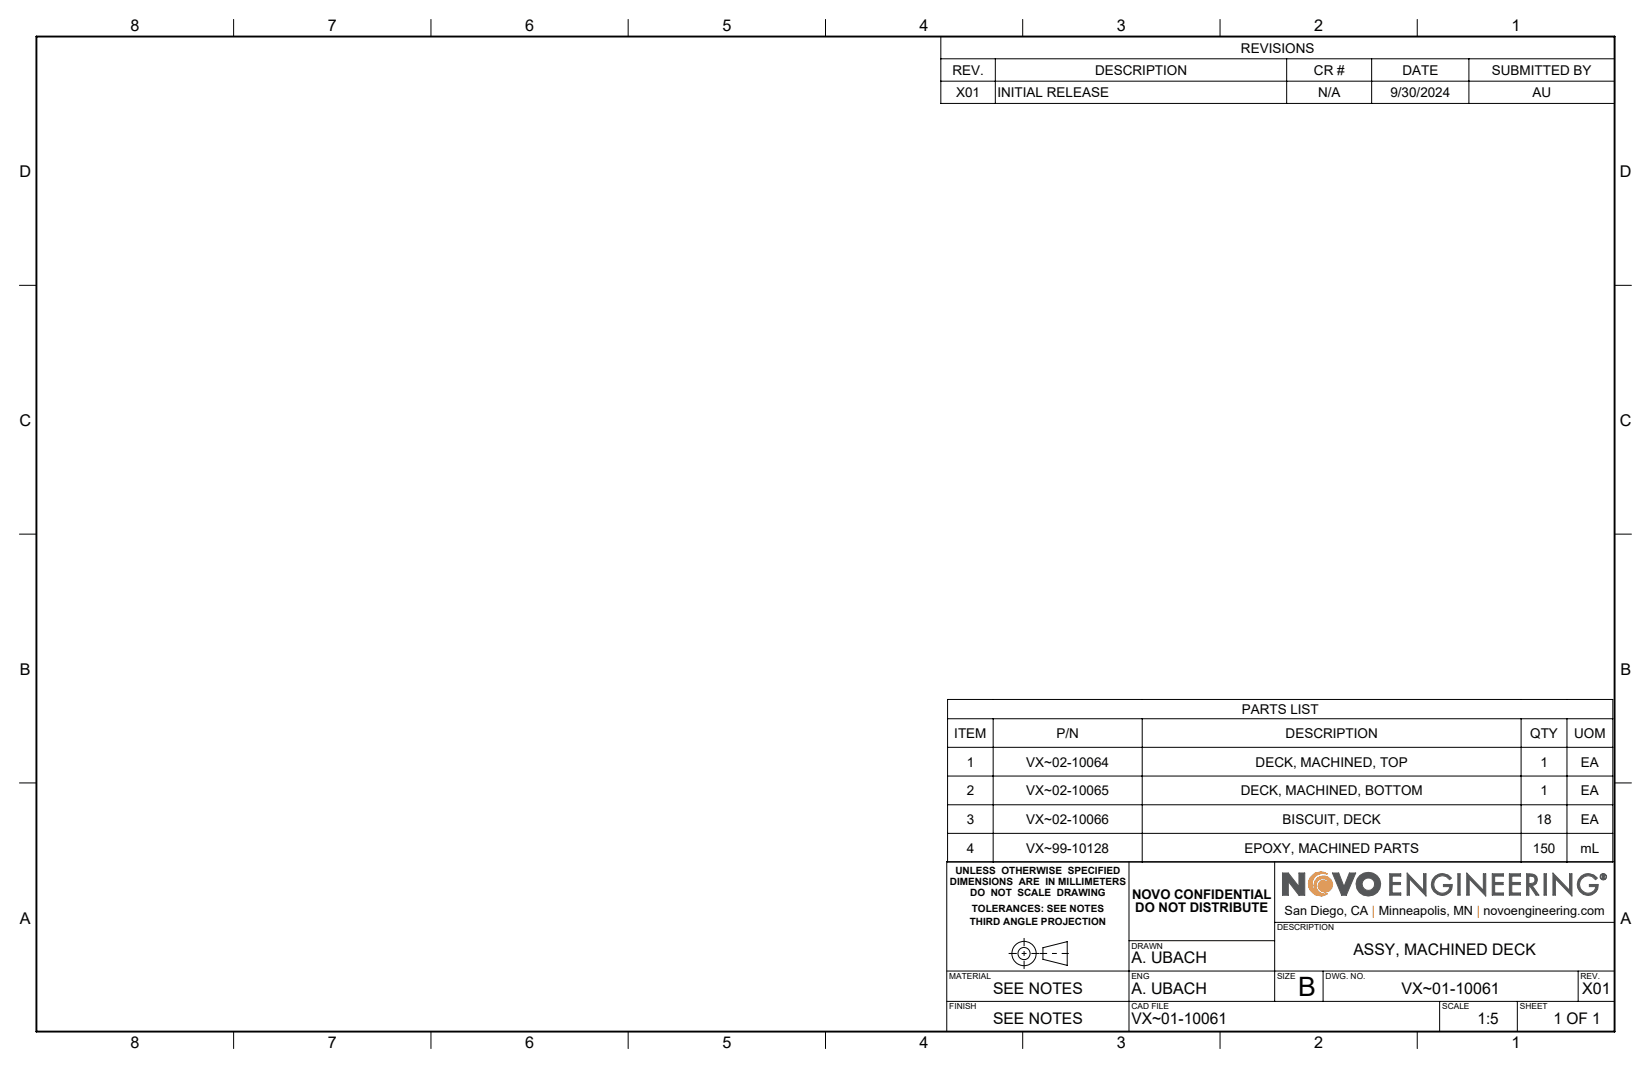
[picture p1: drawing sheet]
<svg xmlns="http://www.w3.org/2000/svg" width="432mm" height="279mm" viewBox="0 0 432 279" stroke-linecap="round" stroke-linejoin="round" font-family="sans-serif">
<g fill="none" stroke="#000" stroke-width=".26">
<path d="M61.1 5.1v4.5M112.7 5.1v4.5M164.3 5.1v4.5M215.9 5.1v4.5M267.5 5.1v4.5M319.1 5.1v4.5M370.7 5.1v4.5M5.1 74.6h4.4M422.3 74.6h4.4M5.1 139.7h4.4M422.3 139.7h4.4M5.1 204.8h4.4"/>
<path d="M422.3 204.8h4.4M295.3 225.4v44.5M333.4 225.4v36.6M422.3 225.4h-174.7v44.5M247.6 254h174.7M272.8 247.9l6.3-1.6v6.3l-6.3-1.6zM295.3 246.1h38.1M333.4 241.3h88.9M346 254v8M412.7 254v8M61.1 269.9v4.4M112.7 269.9v4.4"/>
<path d="M164.3 269.9v4.4M215.9 269.9v4.4M247.6 262h174.7M267.5 269.9v4.4M319.1 269.9v4.4M370.7 269.9v4.4M376.5 262v7.9M396.8 262v7.9"/>
<circle cx="267.8" cy="249.5" r="1.59"/>
<circle cx="267.8" cy="249.5" r="3.2"/>
</g>
<path d="M342.7 229.6a3.1 3.1 0 0 1 4.5-.9 2.82 2.82 0 0 0-3.9 1.7 2.82 2.82 0 0 0 2.3 3.6 2.45 2.45 0 0 1-1.1-4.2 2.45 2.45 0 0 1 4 1.5 1.88 1.88 0 0 1-1.9 2.1 1.88 1.88 0 0 1-1.8-2.2l.6-.7a1.82 1.82 0 0 1 2.4 1.5 1.89 1.89 0 0 0-2.6-2 1.89 1.89 0 0 0-.3 3.3l.7 .4 .8 .2 .8-.1a3.2 3.2 0 0 1-4-.2 3.2 3.2 0 0 1-.5-4z" fill="none" stroke="#f78d2a" stroke-width=".26"/>
<g fill="none" stroke="#555759" stroke-width=".26">
<path d="M335.4 228.4h1.5l2.8 3.6v-3.6h1.5v5.8h-1.5l-2.7-3.6-.1 3.6h-1.5zM339.7 232h.1M348.5 228.4h1.6l1.4 3.6 1.4-3.6h1.7l-2.5 5.8h-1.2zM363.5 228.6h2.9v.6h-2.3v1.7h2.2v.5h-2.2v2.2h2.3v.6h-2.9zM368 228.4l4.3 4.5v-4.3h.7v5.8l-4.4-4.5v4.3h-.6zM375.4 229.2a2.89 2.89 0 0 1 4.2 .5l-.5 .5a2.26 2.26 0 0 0-3.2-.7 2.26 2.26 0 0 0-.5 3.2 2.26 2.26 0 0 0 3.3 .4l.5-1.1h-1.7v-.6h2.3a2.79 2.79 0 0 1-3.4 2.8 2.79 2.79 0 0 1-1.8-4zM381.3 228.6h.6v5.6h-.6zM383.6 228.4l4.3 4.5v-4.3h.7v5.8l-4.4-4.5v4.3h-.6zM390.3 228.6h2.9v.6h-2.3v1.7h2.2v.5h-2.2v2.2h2.3v.6h-2.9zM394.8 228.6h2.9v.6h-2.3v1.7h2.2v.5h-2.2v2.2h2.3v.6h-2.9zM399.3 228.6a2.74 2.74 0 0 1 2.6 .8l.2 .8-.3 .9-.4 .4-.7 .2 1.8 2.5h-.8l-1.7-2.5h-.1v2.5h-.6zM399.9 229.2l1.1 .1a1.02 1.02 0 0 1 0 1.7l-1.1 .2z"/>
<path d="M403.8 228.6h.6v5.6h-.6zM406.2 228.4l4.3 4.5v-4.3h.6v5.8l-4.3-4.5v4.3h-.6zM413.6 229.2a2.89 2.89 0 0 1 4.2 .5l-.5 .5a2.27 2.27 0 0 0-3.2-.7 2.27 2.27 0 0 0-.5 3.2 2.27 2.27 0 0 0 3.2 .4l.5-1.1h-1.6v-.6h2.3a2.79 2.79 0 0 1-4 2.5 2.79 2.79 0 0 1-.4-4.7zM419 228.9l.6 .1 .1 .3-.2 .1 .2 .4h-.2l-.2-.4-.1 .4h-.2zM419.2 229l.3 .2-.3 .1z"/>
<circle cx="357.9" cy="231.3" r="1.64"/>
<circle cx="357.9" cy="231.3" r="3.2"/>
<circle cx="419.3" cy="229.4" r=".85"/>
<circle cx="419.3" cy="229.4" r=".71"/>
</g>
<path d="M279.5 249.4h-7.5" fill="none" stroke="#000" stroke-width=".26" stroke-dasharray="15.2 1.3 1.3 1.3" stroke-dashoffset="13.4" stroke-linecap="butt"/>
<path d="M263.8 249.4h8.1M267.8 245.4v8.1" fill="none" stroke="#000" stroke-width=".26" stroke-dasharray="15.2 1.3 1.3 1.3" stroke-dashoffset="13.1" stroke-linecap="butt"/>
<path d="M9.5 9.6h412.8v260.3h-412.8z" fill="none" stroke="#000" stroke-width=".5"/>
<path d="M343 229.1a3.2 3.2 0 0 1 4.2-.4 2.82 2.82 0 0 0-3.9 1.7 2.82 2.82 0 0 0 2.3 3.6 2.43 2.43 0 0 1-1.9-2.8 2.43 2.43 0 0 1 2.7-2 2.43 2.43 0 0 1 2.1 2.7 1.82 1.82 0 0 1-2.5 1.5 1.82 1.82 0 0 1-.9-2.7 1.73 1.73 0 0 1 2.7 1.3 1.9 1.9 0 0 0-2.6-2 1.9 1.9 0 0 0-.3 3.3l.8 .5h1.5a3.2 3.2 0 0 1-4.2-.4 3.2 3.2 0 0 1 0-4.3z" fill-rule="evenodd" fill="#f78d2a"/>
<path d="M335.4 228.4v5.8h1.5v-3.6l2.8 3.6h1.5v-5.8h-1.5v3.6l-2.8-3.6zM348.5 228.4l2.4 5.8h1.2l2.5-5.8h-1.7l-1.4 3.6-1.4-3.6zM355.6 229.1a3.1 3.1 0 0 0 .1 4.5 3.1 3.1 0 0 0 4.6-.3 3.1 3.1 0 0 0-.6-4.6 3.3 3.3 0 0 0-4.1 .4zM356.2 231.3a1.65 1.65 0 0 1 3.3 0 1.65 1.65 0 0 1-3.3 0zM363.5 228.6v5.6h2.9v-.6h-2.3v-2.2h2.2v-.5h-2.2v-1.7h2.3v-.6zM368 228.4v5.8h.6v-4.3l4.4 4.5v-5.8h-.7v4.3zM375.2 229.3a2.8 2.8 0 0 0 .6 4.7 2.8 2.8 0 0 0 4-2.5v-.1h-2.3v.6h1.7a2.14 2.14 0 0 1-2.7 1.6 2.14 2.14 0 0 1-1.5-2.7 2.25 2.25 0 0 1 1.8-1.8 2.25 2.25 0 0 1 2.3 1.1l.5-.5a2.92 2.92 0 0 0-4.4-.4zM381.3 228.6v5.6h.6v-5.6zM383.6 228.4v5.8h.6v-4.3l4.4 4.5v-5.8h-.7v4.3zM390.3 228.6v5.6h2.9v-.6h-2.3v-2.2h2.2v-.5h-2.2v-1.7h2.3v-.6zM394.8 228.6v5.6h2.9v-.6h-2.3v-2.2h2.2v-.5h-2.2v-1.7h2.3v-.6zM399.3 228.6v5.6h.6v-2.5h.1l1.7 2.5h.8l-1.8-2.5a1.58 1.58 0 0 0 1.4-1.9 1.58 1.58 0 0 0-2.1-1.2zM399.9 229.2h.7a1.01 1.01 0 0 1 .8 1.3 1.01 1.01 0 0 1-1.3 .7h-.2zM403.8 228.6v5.6h.6v-5.6zM406.2 228.4v5.8h.6v-4.3l4.3 4.5v-5.8h-.6v4.3zM413.3 229.4a2.79 2.79 0 0 0 .9 4.6 2.79 2.79 0 0 0 3.8-2.6h-2.3v.6h1.6a2.16 2.16 0 0 1-2.8 1.5 2.16 2.16 0 0 1-1.2-3.1 2.24 2.24 0 0 1 4-.2l.5-.5a2.89 2.89 0 0 0-4.5-.3zM419 228.9v.9h.2v-.4l.5 .4-.2-.4 .2-.4zM419.2 229l.3 .2-.3 .1zM418.5 229.4a.85 .85 0 0 0 1.7 0 .85 .85 0 0 0-1.7 0zM418.6 229.4a.71 .71 0 0 1 1.4 0 .71 .71 0 0 1-1.4 0z" fill-rule="evenodd" fill="#555759"/>
<g fill="none" stroke="#000" stroke-width=".26">
<path d="M246.1 9.6h176.2v17.5h-176.2zM246.1 15.4h176.2M260.3 15.4v11.7M336.5 15.4v11.7M358.7 15.4v11.7M384.2 15.4v11.7M246.1 21.2h176.2M247.8 183h174v42.5h-174zM247.8 188h174M247.8 195.5h174M259.8 188v37.5M298.7 188v37.5"/>
<path d="M397.8 188v37.5M409.8 188v37.5M247.8 203h174M247.8 210.5h174M247.8 218h174"/>
</g>
<text font-size="7" x="339.5" y="260.5">B</text>
<g font-size="4.2">
<text x="34.1" y="8.1">8</text>
<text x="85.7" y="8.1">7</text>
<text x="137.3" y="8.1">6</text>
<text x="188.9" y="8.1">5</text>
<text x="240.5" y="8.1">4</text>
<text x="292.1" y="8.1">3</text>
<text x="343.7" y="8.1">2</text>
<text x="395.3" y="8.1">1</text>
<text x="5.1" y="46.4">D</text>
<text x="423.7" y="46.4">D</text>
<text x="5.1" y="111.4">C</text>
<text x="423.7" y="111.4">C</text>
<text x="5.2" y="176.5">B</text>
<text x="423.8" y="176.5">B</text>
<text x="5.2" y="241.6">A</text>
<text x="423.8" y="241.6">A</text>
<text x="354" y="249.9">ASSY, MACHINED DECK</text>
<text x="295.9" y="252">A. UBACH</text>
<text x="259.7" y="260">SEE NOTES</text>
<text x="295.9" y="260">A. UBACH</text>
<text x="366.5" y="260">VX~01-10061</text>
<text x="413.8" y="260">X01</text>
<text x="259.7" y="267.9">SEE NOTES</text>
<text x="295.9" y="267.9">VX~01-10061</text>
<text x="386.5" y="267.9">1:5</text>
<text x="406.3" y="267.9">1 OF 1</text>
<text x="34.1" y="274.2">8</text>
<text x="85.7" y="274.2">7</text>
<text x="137.3" y="274.2">6</text>
<text x="188.9" y="274.2">5</text>
<text x="240.5" y="274.2">4</text>
<text x="292.1" y="274.2">3</text>
<text x="343.7" y="274.2">2</text>
<text x="395.3" y="274.2">1</text>
</g>
<g font-size="3.5">
<text x="324.6" y="13.8">REVISIONS</text>
<text x="249.1" y="19.6">REV.</text>
<text x="286.4" y="19.6">DESCRIPTION</text>
<text x="343.6" y="19.6">CR #</text>
<text x="366.8" y="19.6">DATE</text>
<text x="390.2" y="19.6">SUBMITTED BY</text>
<text x="250.1" y="25.4">X01</text>
<text x="260.8" y="25.4">INITIAL RELEASE</text>
<text x="344.7" y="25.4">N/A</text>
<text x="363.6" y="25.4">9/30/2024</text>
<text x="400.8" y="25.4">AU</text>
<text x="324.8" y="186.8">PARTS LIST</text>
<text x="249.6" y="193.1">ITEM</text>
<text x="276.3" y="193.1">P/N</text>
<text x="336.2" y="193.1">DESCRIPTION</text>
<text x="400.2" y="193.1">QTY</text>
<text x="411.7" y="193.1">UOM</text>
<text x="252.8" y="200.6">1</text>
<text x="268.4" y="200.6">VX~02-10064</text>
<text x="328.4" y="200.6">DECK, MACHINED, TOP</text>
<text x="402.9" y="200.6">1</text>
<text x="413.5" y="200.6">EA</text>
<text x="252.8" y="208.1">2</text>
<text x="268.4" y="208.1">VX~02-10065</text>
<text x="324.5" y="208.1">DECK, MACHINED, BOTTOM</text>
<text x="402.9" y="208.1">1</text>
<text x="413.5" y="208.1">EA</text>
<text x="252.8" y="215.6">3</text>
<text x="268.4" y="215.6">VX~02-10066</text>
<text x="335.5" y="215.6">BISCUIT, DECK</text>
<text x="401.9" y="215.6">18</text>
<text x="413.5" y="215.6">EA</text>
<text x="252.8" y="223.1">4</text>
<text x="268.4" y="223.1">VX~99-10128</text>
<text x="325.5" y="223.1">EPOXY, MACHINED PARTS</text>
<text x="400.9" y="223.1">150</text>
<text x="413.4" y="223.1">mL</text>
<text x="296.1" y="235.2">NOVO CONFIDENTIAL</text>
<text x="296.9" y="238.7">DO NOT DISTRIBUTE</text>
</g>
<text font-size="3.3" x="336" y="239.4">San Diego, CA | Minneapolis, MN | novoengineering.com</text>
<g font-size="2.6">
<text x="248.4" y="231.5">DIMENSIONS ARE IN MILLIMETERS</text>
<text x="249.9" y="228.6">UNLESS OTHERWISE SPECIFIED</text>
<text x="253.7" y="234.4">DO NOT SCALE DRAWING</text>
<text x="254.2" y="238.5">TOLERANCES: SEE NOTES</text>
<text x="253.7" y="242.1">THIRD ANGLE PROJECTION</text>
</g>
<g font-size="2.2">
<text x="334" y="243.4">DESCRIPTION</text>
<text x="295.9" y="248.2">DRAWN</text>
<text x="248.3" y="256.1">MATERIAL</text>
<text x="295.9" y="256.1">ENG</text>
<text x="334" y="256.1">SIZE</text>
<text x="346.7" y="256.1">DWG. NO.</text>
<text x="413.4" y="256.1">REV.</text>
<text x="248.3" y="264">FINISH</text>
<text x="295.9" y="264">CAD FILE</text>
<text x="377.2" y="264">SCALE</text>
<text x="397.5" y="264">SHEET</text>
</g>
</svg>
